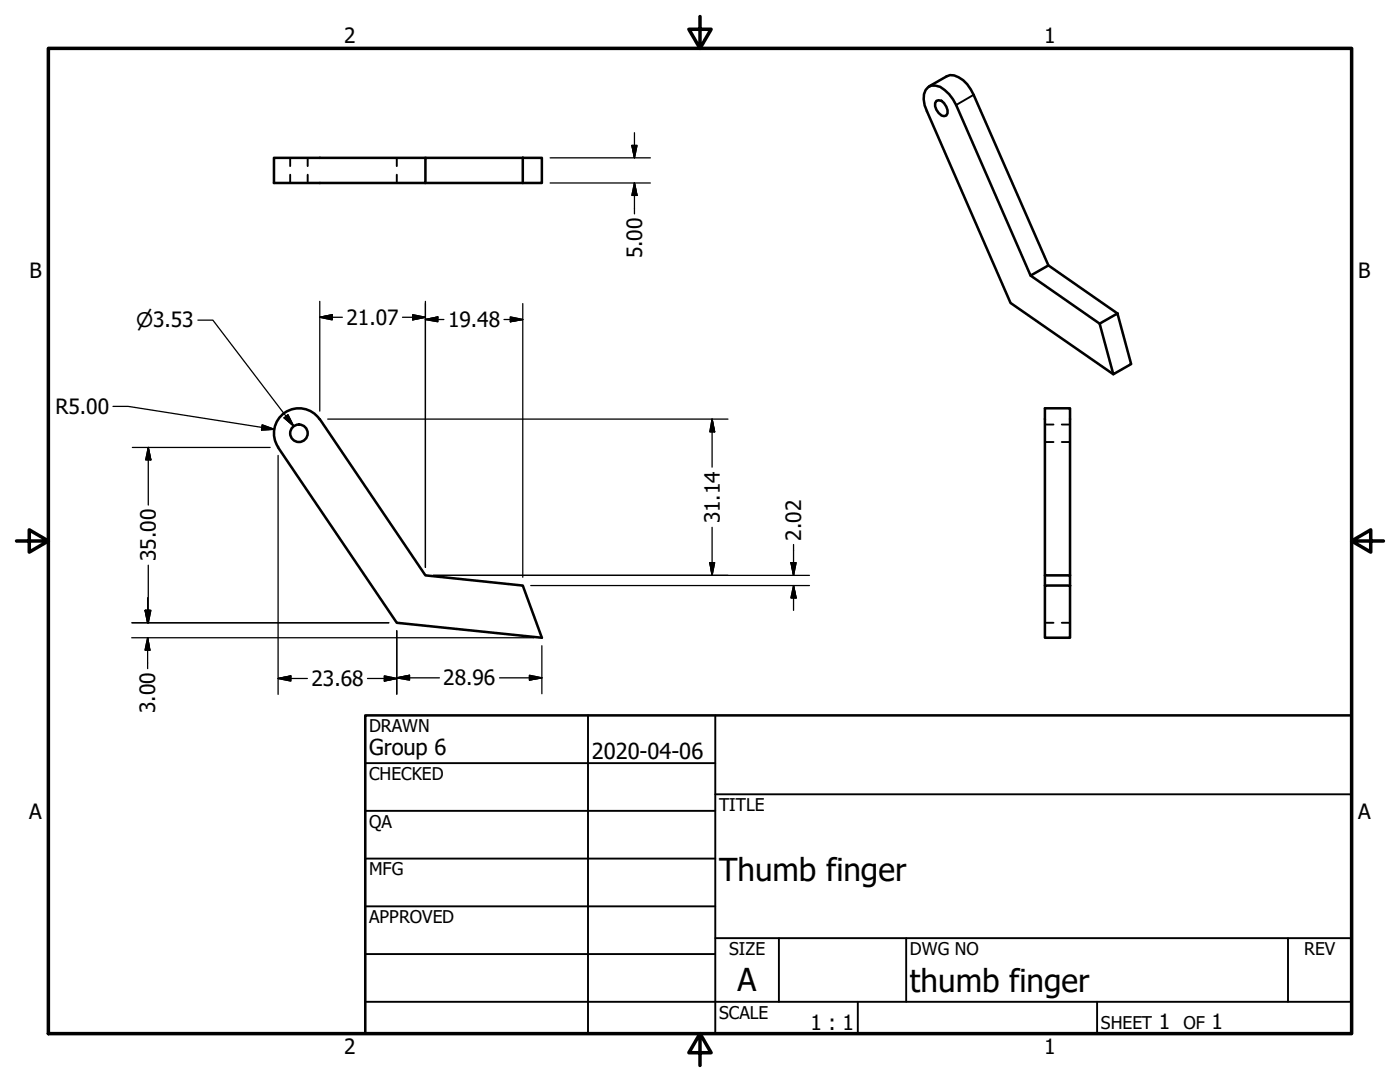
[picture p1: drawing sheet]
<svg xmlns="http://www.w3.org/2000/svg" width="279mm" height="216mm" viewBox="0 0 279 216" stroke-linecap="round" stroke-linejoin="round" font-family="sans-serif">
<!-- layer: Visible (ANSI) -->
<g fill="none" stroke="#000" stroke-width=".51">
<path d="M194.3 18.9l14.9 34.1M84.9 31.5h-30.2v5h30.2v-5h19.4M84.9 36.5h19.4M104.3 31.5h3.8v5h-3.8zM186.9 20.1a1.48 1.48 0 0 1 1.9 1.2l.3 .7v.6l-.3 .5-.4 .1a2.45 2.45 0 0 1-1.8-2.6zM190.8 21l14.9 34 3.5-2 13.8 9.5M205.7 55l13.8 9.6M219.5 64.6l3.5-2.1 2.7 10.1-3.5 2.1zM63.8 83.7a5 5 0 0 0-6.9-1.4 5 5 0 0 0-1.4 6.9M63.8 83.6l21.1 31.2 19.4 2 3.8 10.5-28.9-3-23.7-35M208.5 116.8h5.1v10.5h-5.1zM208.5 114.8v2"/>
<path d="M213.6 114.8v-33.3h-5.1v33.3h5.1v2"/>
<circle cx="59.7" cy="86.5" r="1.75"/>
</g>
<!-- layer: Hidden (ANSI) -->
<path d="M57.9 31.5v1.6M57.9 34.9v1.6M61.4 31.5v1.6M61.4 34.9v1.6M79.2 31.5v1.6M79.2 34.9v1.6M208.5 84.7h1.7M208.5 88.2h1.7M211.9 84.7h1.7M211.9 88.2h1.7M208.5 124.3h1.7M211.9 124.3h1.7" fill="none" stroke="#000" stroke-width=".38"/>
<!-- layer: Visible Narrow (ANSI) -->
<path d="M194.3 18.9l-3.5 2.1" fill="none" stroke="#000" stroke-width=".38"/>
<path d="M185.4 17.3l3.5-2.1a2.93 2.93 0 0 1 3.3 .8l.8 .8 1.3 2.1M190.8 21a7.9 7.9 0 0 0-3.2-3.7 2.22 2.22 0 0 0-2.4 .2 2.22 2.22 0 0 0-.9 2.3l.2 1.2 .5 1.2 16.7 38.3 20.5 14.2" fill="none" stroke="#000" stroke-width=".51"/>
<!-- layer: Border (ANSI) -->
<path d="M9.7 9.7h260v196.5h-260zM139.7 3.3v6.4l-2.2-3.9h4.4l-2.2 3.9M3.3 107.9h6.4l-3.9-2.2v4.5l3.9-2.3M269.7 107.9l3.9 2.3v-4.5l-3.9 2.2h6.4M139.7 206.2l2.2 3.9h-4.4l2.2-3.9v6.4" fill="none" stroke="#000" stroke-width=".7"/>
<!-- layer: Title (ANSI) -->
<g fill="none" stroke="#000" stroke-width=".38">
<path d="M72.9 152.3h69.8M117.3 142.7v63.5M142.7 158.5h127M142.7 142.7v63.5M72.9 161.8h69.8M72.9 171.3h69.8M72.9 199.9h196.8M72.9 180.8h69.8M72.9 190.4h69.8M142.7 187.2h127M155.4 187.2v12.7M171.2 199.9v6.3"/>
<path d="M180.8 187.2v12.7M218.9 199.9v6.3M257 187.2v12.7"/>
</g>
<path d="M72.9 142.7h196.8v63.5h-196.8z" fill="none" stroke="#000" stroke-width=".51"/>
<!-- layer: Dimension (ANSI) -->
<g fill="none" stroke="#000" stroke-width=".25">
<path d="M109.8 31.5h20M109.8 36.5h20M126.1 29h1l-.5 2.5zM126.6 36.5l.5 2.5h-1zM126.6 26.5v5M126.6 36.5v6.2M39.5 63.9h3l16.1 21.1M63.8 63.3l2.5-.5v1zM63.8 63.3h4.5M63.8 60.1v21.9M80.3 63.3h4.6M82.4 62.8l2.5 .5-2.5 .5z"/>
<path d="M84.9 63.8l2.5-.6v1zM84.9 63.8h3.7M84.9 60.1v53.1M100.6 63.8h3.7M101.9 63.2l2.4 .6-2.4 .4zM104.3 60.6v54.6M22.5 81.1h3.1l29.1 4.6M26.4 89.3h27.5M29.6 89.3l.5 2.5h-1zM29.6 89.3v11.5M52.3 84.8l2.4 .9-2.5 .1zM55.5 90.9v47.7"/>
<path d="M56.7 83.4l.8-.7 1.1 2.3zM65.4 83.6h79.9M142.1 83.6l.5 2.6h-.9zM142.1 83.6v9.6M29.5 119.3v5M29.6 112.8v11.5M86.5 114.8h75M105.9 116.8h55.6M141.7 112.3h.9l-.5 2.5zM142.1 105.2v9.6M157.9 112.3h1l-.5 2.5zM158.4 116.8l.5 2.5h-1z"/>
<path d="M158.4 108.6v6.2M158.4 116.8v5M26.3 124.3h51.3M26.3 127.3h80.3M29 121.8h.9l-.4 2.5zM29.1 121.8h1l-.5 2.5zM29.5 127.3l.4 2.4h-.9zM29.5 127.3v6.1M55.5 135.4l2.5-.5v1zM55.5 135.4h5.8M73.3 135.4h5.9M76.7 134.9l2.5 .5-2.5 .5z"/>
<path d="M79.2 135.3l2.5-.6v1zM79.2 135.3h8.5M79.2 125.9v12.7M99.7 135.3h8.4M105.7 134.7l2.4 .6-2.4 .4zM108.1 128.8v9.6"/>
</g>
<g fill="#000" stroke="#000" stroke-width=".25">
<path d="M126.1 29l.5 2.5zM126.1 29h1l-.5 2.5zM126.6 36.5l.5 2.5zM126.6 36.5l.5 2.5h-1zM63.8 63.3l2.5-.5zM63.8 63.3l2.5-.5v1zM82.4 63.8l2.5-.5zM82.4 62.8l2.5 .5-2.5 .5zM84.9 63.8l2.5-.6zM84.9 63.8l2.5-.6v1zM101.9 64.2l2.4-.4zM101.9 63.2l2.4 .6-2.4 .4z"/>
<path d="M29.6 89.3l.5 2.5zM29.6 89.3l.5 2.5h-1zM52.2 85.8l2.5-.1zM52.3 84.8l2.4 .9-2.5 .1zM56.7 83.4l1.9 1.6zM56.7 83.4l.8-.7 1.1 2.3zM142.1 83.6l.5 2.6zM142.1 83.6l.5 2.6h-.9zM141.7 112.3l.4 2.5zM141.7 112.3h.9l-.5 2.5zM157.9 112.3l.5 2.5zM157.9 112.3h1l-.5 2.5z"/>
<path d="M158.4 116.8l.5 2.5zM158.4 116.8l.5 2.5h-1zM29 121.8l.5 2.5zM29 121.8h.9l-.4 2.5zM29.1 121.8l.5 2.5zM29.1 121.8h1l-.5 2.5zM29.5 127.3l.4 2.4zM29.5 127.3l.4 2.4h-.9zM55.5 135.4l2.5-.5zM55.5 135.4l2.5-.5v1zM76.7 135.9l2.5-.5zM76.7 134.9l2.5 .5-2.5 .5z"/>
<path d="M79.2 135.3l2.5-.6zM79.2 135.3l2.5-.6v1zM105.7 135.7l2.4-.4zM105.7 134.7l2.4 .6-2.4 .4z"/>
</g>
<g font-size="6.3">
<text x="143.5" y="175.7">Thumb finger</text>
<text x="147.2" y="197.7">A</text>
<text x="181.6" y="197.9">thumb finger</text>
</g>
<g font-size="4.4">
<text x="73.7" y="150.6">Group 6</text>
<text x="118.1" y="151.4">2020-04-06</text>
</g>
<g font-size="4.2">
<text x="68.7" y="8.6">2</text>
<text x="208.4" y="8.6">1</text>
<text x="128.1" y="51.6" transform="rotate(-90 128.1 51.6)">5.00</text>
<text x="5.9" y="55.5">B</text>
<text x="271.1" y="55.5">B</text>
<text x="69.2" y="64.8">21.07</text>
<text x="89.4" y="65.3">19.48</text>
<text x="11" y="82.6">R5.00</text>
<text x="143.6" y="104.5" transform="rotate(-90 143.6 104.5)">31.14</text>
<text x="159.9" y="107.9" transform="rotate(-90 159.9 107.9)">2.02</text>
<text x="31.1" y="112" transform="rotate(-90 31.1 112)">35.00</text>
<text x="62.2" y="136.9">23.68</text>
<text x="88.5" y="136.8">28.96</text>
<text x="31" y="142.3" transform="rotate(-90 31 142.3)">3.00</text>
<text x="5.8" y="163.4">A</text>
<text x="271" y="163.4">A</text>
<text x="161.7" y="205.5">1 : 1</text>
<text x="231.3" y="205.4">1</text>
<text x="241.8" y="205.4">1</text>
<text x="68.7" y="210.3">2</text>
<text x="208.4" y="210.3">1</text>
</g>
<text font-size="4" x="27.2" y="65.3">⌀3.53</text>
<g font-size="3.5">
<text x="73.7" y="146">DRAWN</text>
<text x="73.7" y="155.6">CHECKED</text>
<text x="143.5" y="161.8">TITLE</text>
<text x="73.7" y="165.2">QA</text>
<text x="73.7" y="174.7">MFG</text>
<text x="73.7" y="184.2">APPROVED</text>
<text x="145.5" y="190.6">SIZE</text>
<text x="181.6" y="190.6">DWG NO</text>
<text x="260.3" y="190.5">REV</text>
<text x="143.5" y="203.3">SCALE</text>
<text x="219.7" y="205.4">SHEET</text>
<text x="236.2" y="205.4">OF</text>
</g>
</svg>
